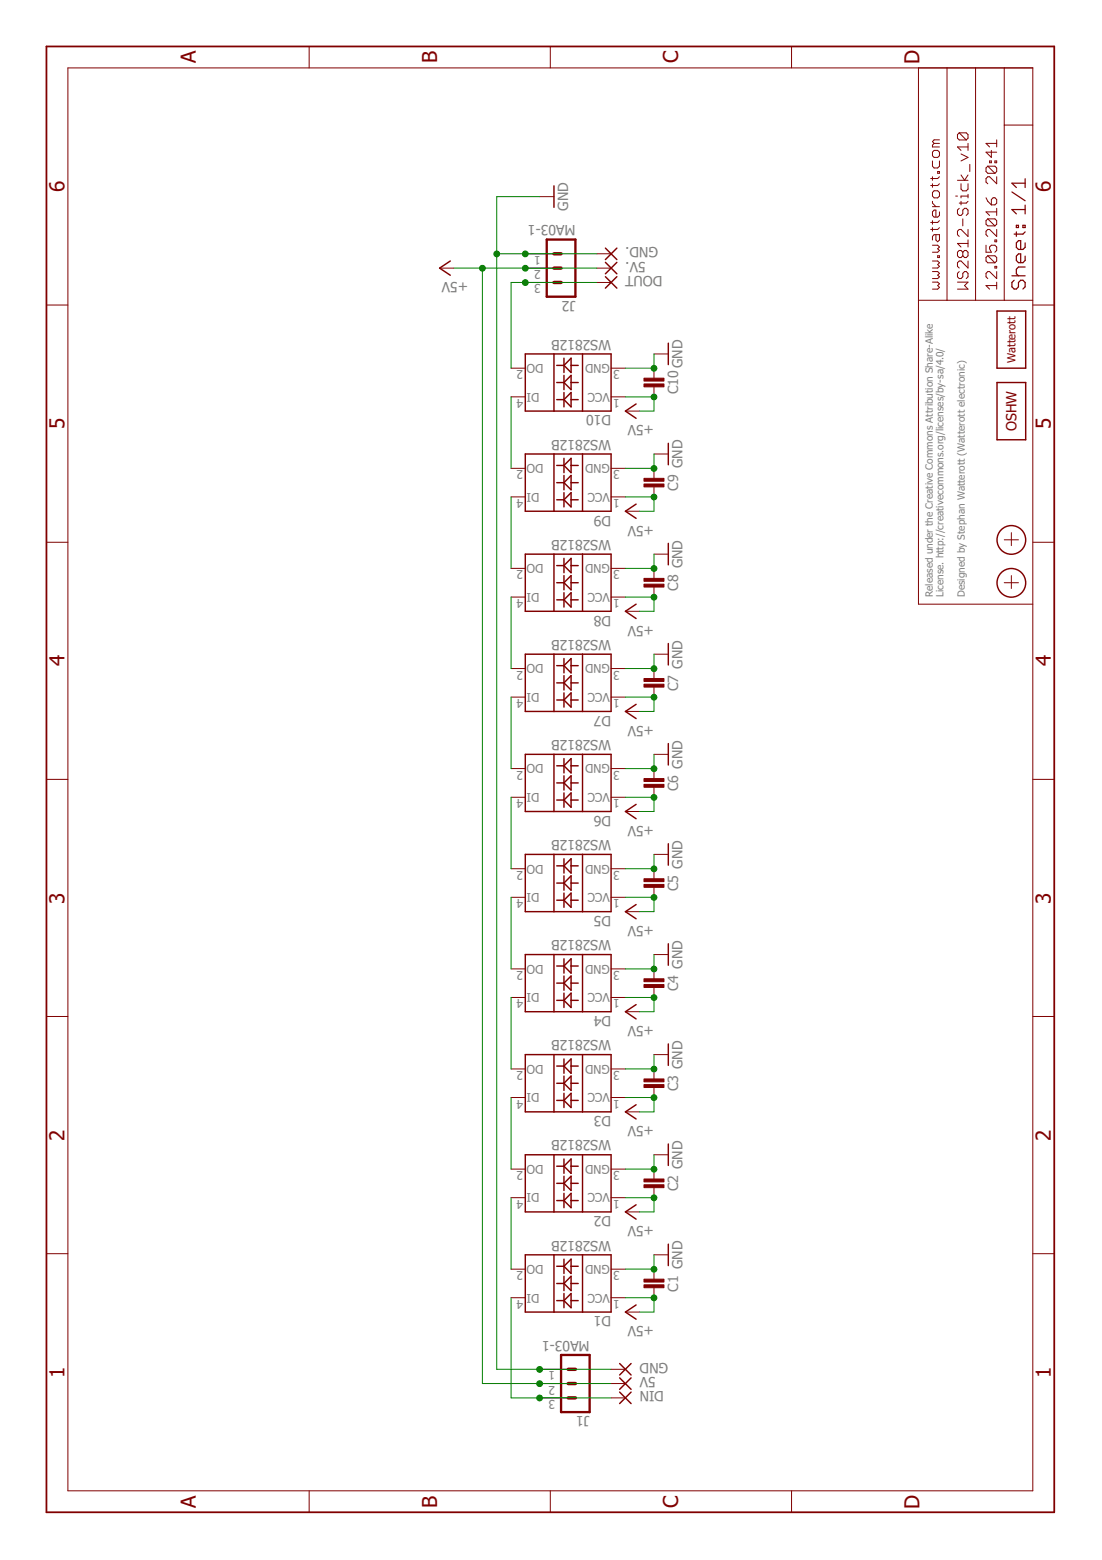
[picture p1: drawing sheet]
<?xml version="1.0" encoding="utf-8"?>
<!DOCTYPE eagle SYSTEM "eagle.dtd">
<eagle version="7.5.0">
<drawing>
<settings>
<setting alwaysvectorfont="no"/>
<setting verticaltext="up"/>
</settings>
<grid distance="0.1" unitdist="inch" unit="inch" style="lines" multiple="1" display="no" altdistance="0.01" altunitdist="inch" altunit="inch"/>
<schematic xreflabel="%F%N/%S.%C%R" xrefpart="/%S.%C%R">
<libraries>
<library name="we-symbol">
<symbols>
<symbol name="A4L-LOC">
<wire x1="256.54" y1="3.81" x2="256.54" y2="8.89" width="0.1016" layer="94"/>
<wire x1="256.54" y1="8.89" x2="256.54" y2="13.97" width="0.1016" layer="94"/>
<wire x1="256.54" y1="13.97" x2="256.54" y2="19.05" width="0.1016" layer="94"/>
<wire x1="256.54" y1="19.05" x2="256.54" y2="24.13" width="0.1016" layer="94"/>
<wire x1="161.29" y1="3.81" x2="161.29" y2="24.13" width="0.1016" layer="94"/>
<wire x1="161.29" y1="24.13" x2="215.265" y2="24.13" width="0.1016" layer="94"/>
<wire x1="215.265" y1="24.13" x2="256.54" y2="24.13" width="0.1016" layer="94"/>
<wire x1="246.38" y1="3.81" x2="246.38" y2="8.89" width="0.1016" layer="94"/>
<wire x1="246.38" y1="8.89" x2="256.54" y2="8.89" width="0.1016" layer="94"/>
<wire x1="246.38" y1="8.89" x2="215.265" y2="8.89" width="0.1016" layer="94"/>
<wire x1="215.265" y1="8.89" x2="215.265" y2="3.81" width="0.1016" layer="94"/>
<wire x1="215.265" y1="8.89" x2="215.265" y2="13.97" width="0.1016" layer="94"/>
<wire x1="215.265" y1="13.97" x2="256.54" y2="13.97" width="0.1016" layer="94"/>
<wire x1="215.265" y1="13.97" x2="215.265" y2="19.05" width="0.1016" layer="94"/>
<wire x1="215.265" y1="19.05" x2="256.54" y2="19.05" width="0.1016" layer="94"/>
<wire x1="215.265" y1="19.05" x2="215.265" y2="24.13" width="0.1016" layer="94"/>
<frame x1="0" y1="0" x2="260.35" y2="179.07" columns="6" rows="4" layer="94"/>
<text x="217.17" y="15.24" size="2.032" layer="94" font="vector">&gt;DRAWING_NAME</text>
<text x="217.17" y="10.16" size="2.032" layer="94" font="vector">&gt;LAST_DATE_TIME</text>
<text x="230.505" y="5.08" size="2.54" layer="94" font="vector">&gt;SHEET</text>
<text x="217.17" y="5.08" size="2.54" layer="94" font="vector">Sheet:</text>
<text x="217.17" y="20.32" size="2.032" layer="94" font="vector">www.watterott.com</text>
</symbol>
<symbol name="PASSER">
<wire x1="-1.016" y1="0" x2="1.27" y2="0" width="0.127" layer="94"/>
<wire x1="0" y1="1.27" x2="0" y2="-1.27" width="0.127" layer="94"/>
<circle x="0" y="0" radius="2.54" width="0.254" layer="94"/>
</symbol>
<symbol name="OSHW_LOGO">
<wire x1="5.08" y1="2.54" x2="5.08" y2="-2.54" width="0.254" layer="94"/>
<wire x1="5.08" y1="-2.54" x2="-5.08" y2="-2.54" width="0.254" layer="94"/>
<wire x1="-5.08" y1="-2.54" x2="-5.08" y2="2.54" width="0.254" layer="94"/>
<wire x1="-5.08" y1="2.54" x2="5.08" y2="2.54" width="0.254" layer="94"/>
<text x="0" y="0" size="1.778" layer="94" align="center">OSHW</text>
</symbol>
<symbol name="WE_LOGO">
<wire x1="5.08" y1="2.54" x2="5.08" y2="-2.54" width="0.254" layer="94"/>
<wire x1="5.08" y1="-2.54" x2="-5.08" y2="-2.54" width="0.254" layer="94"/>
<wire x1="-5.08" y1="-2.54" x2="-5.08" y2="2.54" width="0.254" layer="94"/>
<wire x1="-5.08" y1="2.54" x2="5.08" y2="2.54" width="0.254" layer="94"/>
<text x="0" y="0" size="1.4224" layer="94" align="center">Watterott</text>
</symbol>
</symbols>
<devicesets>
<deviceset name="FRAME-A4L" prefix="FRAME">
<gates>
<gate name="F" symbol="A4L-LOC" x="0" y="0"/>
</gates>
<devices>
<device name="">
<technologies>
<technology name=""/>
</technologies>
</device>
</devices>
</deviceset>
<deviceset name="PASSER" prefix="X">
<gates>
<gate name="X" symbol="PASSER" x="0" y="0"/>
</gates>
<devices>
<device name="-07" package="PASSER_07MM">
<technologies>
<technology name=""/>
</technologies>
</device>
</devices>
</deviceset>
<deviceset name="OSHW_LOGO" prefix="LOGO">
<gates>
<gate name="L" symbol="OSHW_LOGO" x="0" y="0"/>
</gates>
<devices>
<device name="X0100" package="OSHW_6X100">
<technologies>
<technology name=""/>
</technologies>
</device>
<device name="X0150" package="OSHW_6X150">
<technologies>
<technology name=""/>
</technologies>
</device>
<device name="X0200" package="OSHW_6X200">
<technologies>
<technology name=""/>
</technologies>
</device>
<device name="X0070" package="OSHW_6X70">
<technologies>
<technology name=""/>
</technologies>
</device>
</devices>
</deviceset>
<deviceset name="LOGO" prefix="LOGO">
<gates>
<gate name="L" symbol="WE_LOGO" x="0" y="0"/>
</gates>
<devices>
<device name="-PLACE" package="LOGO_TPLACE">
<technologies>
<technology name=""/>
</technologies>
</device>
<device name="-LAYER" package="LOGO_TOP">
<technologies>
<technology name=""/>
</technologies>
</device>
<device name="-STOP" package="LOGO_STOP">
<technologies>
<technology name=""/>
</technologies>
</device>
<device name="-S_STOP" package="SPARK_STOP">
<technologies>
<technology name=""/>
</technologies>
</device>
<device name="-S_LAYER" package="SPARK_TOP">
<technologies>
<technology name=""/>
</technologies>
</device>
<device name="-S_PLACE_M" package="SPARK_TPLACE_M">
<technologies>
<technology name=""/>
</technologies>
</device>
<device name="-S_PLACE_S" package="SPARK_TPLACE_S">
<technologies>
<technology name=""/>
</technologies>
</device>
</devices>
</deviceset>
</devicesets>
</library>
<library name="we-opto">
<symbols>
<symbol name="WS2812B">
<wire x1="7.62" y1="5.08" x2="7.62" y2="-5.08" width="0.254" layer="94"/>
<wire x1="7.62" y1="-5.08" x2="2.54" y2="-5.08" width="0.254" layer="94"/>
<wire x1="2.54" y1="-5.08" x2="-2.54" y2="-5.08" width="0.254" layer="94"/>
<wire x1="-2.54" y1="-5.08" x2="-7.62" y2="-5.08" width="0.254" layer="94"/>
<wire x1="-7.62" y1="-5.08" x2="-7.62" y2="5.08" width="0.254" layer="94"/>
<wire x1="-7.62" y1="5.08" x2="-2.54" y2="5.08" width="0.254" layer="94"/>
<wire x1="-2.54" y1="5.08" x2="2.54" y2="5.08" width="0.254" layer="94"/>
<wire x1="2.54" y1="5.08" x2="7.62" y2="5.08" width="0.254" layer="94"/>
<wire x1="-0.508" y1="1.27" x2="-0.508" y2="0" width="0.254" layer="94"/>
<wire x1="-0.508" y1="0" x2="-0.508" y2="-1.27" width="0.254" layer="94"/>
<wire x1="-0.508" y1="-1.27" x2="0.762" y2="0" width="0.254" layer="94"/>
<wire x1="0.762" y1="0" x2="-0.508" y2="1.27" width="0.254" layer="94"/>
<wire x1="0.762" y1="1.27" x2="0.762" y2="0" width="0.254" layer="94"/>
<wire x1="0.762" y1="0" x2="0.762" y2="-1.27" width="0.254" layer="94"/>
<wire x1="0.762" y1="0" x2="2.032" y2="0" width="0.254" layer="94"/>
<wire x1="-0.508" y1="0" x2="-1.778" y2="0" width="0.254" layer="94"/>
<wire x1="-0.508" y1="-1.778" x2="-0.508" y2="-3.048" width="0.254" layer="94"/>
<wire x1="-0.508" y1="-3.048" x2="-0.508" y2="-4.318" width="0.254" layer="94"/>
<wire x1="-0.508" y1="-4.318" x2="0.762" y2="-3.048" width="0.254" layer="94"/>
<wire x1="0.762" y1="-3.048" x2="-0.508" y2="-1.778" width="0.254" layer="94"/>
<wire x1="0.762" y1="-1.778" x2="0.762" y2="-3.048" width="0.254" layer="94"/>
<wire x1="0.762" y1="-3.048" x2="0.762" y2="-4.318" width="0.254" layer="94"/>
<wire x1="0.762" y1="-3.048" x2="2.032" y2="-3.048" width="0.254" layer="94"/>
<wire x1="-0.508" y1="-3.048" x2="-1.778" y2="-3.048" width="0.254" layer="94"/>
<wire x1="-0.508" y1="4.318" x2="-0.508" y2="3.048" width="0.254" layer="94"/>
<wire x1="-0.508" y1="3.048" x2="-0.508" y2="1.778" width="0.254" layer="94"/>
<wire x1="-0.508" y1="1.778" x2="0.762" y2="3.048" width="0.254" layer="94"/>
<wire x1="0.762" y1="3.048" x2="-0.508" y2="4.318" width="0.254" layer="94"/>
<wire x1="0.762" y1="4.318" x2="0.762" y2="3.048" width="0.254" layer="94"/>
<wire x1="0.762" y1="3.048" x2="0.762" y2="1.778" width="0.254" layer="94"/>
<wire x1="0.762" y1="3.048" x2="2.032" y2="3.048" width="0.254" layer="94"/>
<wire x1="-0.508" y1="3.048" x2="-1.778" y2="3.048" width="0.254" layer="94"/>
<wire x1="2.54" y1="5.08" x2="2.54" y2="-5.08" width="0.254" layer="94"/>
<wire x1="-2.54" y1="5.08" x2="-2.54" y2="-5.08" width="0.254" layer="94"/>
<pin name="DI" x="10.16" y="2.54" visible="pad" length="short" rot="R180"/>
<pin name="DO" x="10.16" y="-2.54" visible="pad" length="short" rot="R180"/>
<pin name="VCC" x="-10.16" y="2.54" visible="pad" length="short" direction="pwr"/>
<pin name="GND" x="-10.16" y="-2.54" visible="pad" length="short" direction="pwr"/>
<text x="-7.62" y="7.62" size="1.778" layer="95" align="top-left">&gt;NAME</text>
<text x="-7.62" y="-7.62" size="1.778" layer="96">&gt;VALUE</text>
<text x="-7.366" y="2.54" size="1.524" layer="95" align="center-left">VCC</text>
<text x="-7.366" y="-2.54" size="1.524" layer="95" align="center-left">GND</text>
<text x="7.366" y="-2.54" size="1.524" layer="95" align="center-right">DO</text>
<text x="7.366" y="2.54" size="1.524" layer="95" align="center-right">DI</text>
</symbol>
</symbols>
<devicesets>
<deviceset name="WS2812B" prefix="D">
<gates>
<gate name="LED" symbol="WS2812B" x="0" y="0"/>
</gates>
<devices>
<device name="" package="WS2812B">
<connects>
<connect gate="LED" pin="DI" pad="4"/>
<connect gate="LED" pin="DO" pad="2"/>
<connect gate="LED" pin="GND" pad="3"/>
<connect gate="LED" pin="VCC" pad="1"/>
</connects>
<technologies>
<technology name=""/>
</technologies>
</device>
</devices>
</deviceset>
</devicesets>
</library>
<library name="we-rcl">
<symbols>
<symbol name="CAPACITOR">
<pin name="1" x="-2.54" y="0" visible="off" length="point" direction="pas" swaplevel="1"/>
<pin name="2" x="2.54" y="0" visible="off" length="point" direction="pas" swaplevel="1" rot="R180"/>
<text x="0" y="2.54" size="1.778" layer="95" align="bottom-center">&gt;NAME</text>
<text x="0" y="-2.54" size="1.778" layer="96" align="top-center">&gt;VALUE</text>
<wire x1="-2.54" y1="0" x2="-0.762" y2="0" width="0.1524" layer="94"/>
<wire x1="2.54" y1="0" x2="0.762" y2="0" width="0.1524" layer="94"/>
<rectangle x1="-1.27" y1="-0.254" x2="2.286" y2="0.254" layer="94" rot="R90"/>
<rectangle x1="-2.286" y1="-0.254" x2="1.27" y2="0.254" layer="94" rot="R90"/>
</symbol>
</symbols>
<devicesets>
<deviceset name="CAPACITOR" prefix="C" uservalue="yes">
<gates>
<gate name="C" symbol="CAPACITOR" x="0" y="0"/>
</gates>
<devices>
<device name="-0402" package="C0402">
<connects>
<connect gate="C" pin="1" pad="1"/>
<connect gate="C" pin="2" pad="2"/>
</connects>
<technologies>
<technology name=""/>
</technologies>
</device>
<device name="-0603" package="C0603">
<connects>
<connect gate="C" pin="1" pad="1"/>
<connect gate="C" pin="2" pad="2"/>
</connects>
<technologies>
<technology name=""/>
</technologies>
</device>
<device name="-0805" package="C0805">
<connects>
<connect gate="C" pin="1" pad="1"/>
<connect gate="C" pin="2" pad="2"/>
</connects>
<technologies>
<technology name=""/>
</technologies>
</device>
<device name="-1206" package="C1206">
<connects>
<connect gate="C" pin="1" pad="1"/>
<connect gate="C" pin="2" pad="2"/>
</connects>
<technologies>
<technology name=""/>
</technologies>
</device>
<device name="-0201" package="C0201">
<connects>
<connect gate="C" pin="1" pad="1"/>
<connect gate="C" pin="2" pad="2"/>
</connects>
<technologies>
<technology name=""/>
</technologies>
</device>
<device name="-1210" package="C1210">
<connects>
<connect gate="C" pin="1" pad="1"/>
<connect gate="C" pin="2" pad="2"/>
</connects>
<technologies>
<technology name=""/>
</technologies>
</device>
<device name="-1808" package="C1808">
<connects>
<connect gate="C" pin="1" pad="1"/>
<connect gate="C" pin="2" pad="2"/>
</connects>
<technologies>
<technology name=""/>
</technologies>
</device>
<device name="-1812" package="C1812">
<connects>
<connect gate="C" pin="1" pad="1"/>
<connect gate="C" pin="2" pad="2"/>
</connects>
<technologies>
<technology name=""/>
</technologies>
</device>
<device name="-1825" package="C1825">
<connects>
<connect gate="C" pin="1" pad="1"/>
<connect gate="C" pin="2" pad="2"/>
</connects>
<technologies>
<technology name=""/>
</technologies>
</device>
</devices>
</deviceset>
</devicesets>
</library>
<library name="we-con">
<symbols>
<symbol name="MA03-1">
<wire x1="3.81" y1="-5.08" x2="-1.27" y2="-5.08" width="0.4064" layer="94"/>
<wire x1="1.27" y1="2.54" x2="2.54" y2="2.54" width="0.6096" layer="94"/>
<wire x1="1.27" y1="0" x2="2.54" y2="0" width="0.6096" layer="94"/>
<wire x1="1.27" y1="-2.54" x2="2.54" y2="-2.54" width="0.6096" layer="94"/>
<wire x1="-1.27" y1="5.08" x2="-1.27" y2="-5.08" width="0.4064" layer="94"/>
<wire x1="3.81" y1="-5.08" x2="3.81" y2="5.08" width="0.4064" layer="94"/>
<wire x1="-1.27" y1="5.08" x2="3.81" y2="5.08" width="0.4064" layer="94"/>
<text x="-1.27" y="-7.62" size="1.778" layer="96">&gt;VALUE</text>
<text x="-1.27" y="5.842" size="1.778" layer="95">&gt;NAME</text>
<pin name="1" x="7.62" y="-2.54" visible="pad" length="middle" direction="pas" swaplevel="1" rot="R180"/>
<pin name="2" x="7.62" y="0" visible="pad" length="middle" direction="pas" swaplevel="1" rot="R180"/>
<pin name="3" x="7.62" y="2.54" visible="pad" length="middle" direction="pas" swaplevel="1" rot="R180"/>
</symbol>
</symbols>
<devicesets>
<deviceset name="MA03-1" prefix="J">
<gates>
<gate name="J" symbol="MA03-1" x="0" y="0"/>
</gates>
<devices>
<device name="" package="MA03-1">
<connects>
<connect gate="J" pin="1" pad="1"/>
<connect gate="J" pin="2" pad="2"/>
<connect gate="J" pin="3" pad="3"/>
</connects>
<technologies>
<technology name=""/>
</technologies>
</device>
</devices>
</deviceset>
</devicesets>
</library>
<library name="supply1">
<symbols>
<symbol name="GND">
<wire x1="-1.905" y1="0" x2="1.905" y2="0" width="0.254" layer="94"/>
<text x="-2.54" y="-2.54" size="1.778" layer="96">&gt;VALUE</text>
<pin name="GND" x="0" y="2.54" visible="off" length="short" direction="sup" rot="R270"/>
</symbol>
<symbol name="+5V">
<wire x1="1.27" y1="-1.905" x2="0" y2="0" width="0.254" layer="94"/>
<wire x1="0" y1="0" x2="-1.27" y2="-1.905" width="0.254" layer="94"/>
<text x="-2.54" y="-5.08" size="1.778" layer="96" rot="R90">&gt;VALUE</text>
<pin name="+5V" x="0" y="-2.54" visible="off" length="short" direction="sup" rot="R90"/>
</symbol>
</symbols>
<devicesets>
<deviceset name="GND" prefix="GND">
<gates>
<gate name="1" symbol="GND" x="0" y="0"/>
</gates>
<devices>
<device name="">
<technologies>
<technology name=""/>
</technologies>
</device>
</devices>
</deviceset>
<deviceset name="+5V" prefix="P+">
<gates>
<gate name="1" symbol="+5V" x="0" y="0"/>
</gates>
<devices>
<device name="">
<technologies>
<technology name=""/>
</technologies>
</device>
</devices>
</deviceset>
</devicesets>
</library>
<library name="wirepad">
<symbols>
<symbol name="PAD">
<wire x1="-1.016" y1="1.016" x2="1.016" y2="-1.016" width="0.254" layer="94"/>
<wire x1="-1.016" y1="-1.016" x2="1.016" y2="1.016" width="0.254" layer="94"/>
<text x="-1.143" y="1.8542" size="1.778" layer="95">&gt;NAME</text>
<text x="-1.143" y="-3.302" size="1.778" layer="96">&gt;VALUE</text>
<pin name="P" x="2.54" y="0" visible="off" length="short" direction="pas" rot="R180"/>
</symbol>
</symbols>
<devicesets>
<deviceset name="SMD2" prefix="PAD" uservalue="yes">
<gates>
<gate name="1" symbol="PAD" x="0" y="0"/>
</gates>
<devices>
<device name="" package="SMD1,27-2,54">
<connects>
<connect gate="1" pin="P" pad="1"/>
</connects>
<technologies>
<technology name=""/>
</technologies>
</device>
</devices>
</deviceset>
</devicesets>
</library>
</libraries>
<attributes>
</attributes>
<variantdefs>
</variantdefs>
<classes>
<class number="0" name="default" width="0" drill="0">
</class>
</classes>
<parts>
<part name="FRAME1" library="we-symbol" deviceset="FRAME-A4L" device=""/>
<part name="D1" library="we-opto" deviceset="WS2812B" device=""/>
<part name="C1" library="we-rcl" deviceset="CAPACITOR" device="-0402"/>
<part name="J1" library="we-con" deviceset="MA03-1" device=""/>
<part name="J2" library="we-con" deviceset="MA03-1" device=""/>
<part name="GND2" library="supply1" deviceset="GND" device=""/>
<part name="P+3" library="supply1" deviceset="+5V" device=""/>
<part name="X1" library="we-symbol" deviceset="PASSER" device="-07"/>
<part name="X2" library="we-symbol" deviceset="PASSER" device="-07"/>
<part name="LOGO1" library="we-symbol" deviceset="OSHW_LOGO" device="X0070"/>
<part name="D2" library="we-opto" deviceset="WS2812B" device=""/>
<part name="C2" library="we-rcl" deviceset="CAPACITOR" device="-0402"/>
<part name="D3" library="we-opto" deviceset="WS2812B" device=""/>
<part name="C3" library="we-rcl" deviceset="CAPACITOR" device="-0402"/>
<part name="D4" library="we-opto" deviceset="WS2812B" device=""/>
<part name="C4" library="we-rcl" deviceset="CAPACITOR" device="-0402"/>
<part name="D5" library="we-opto" deviceset="WS2812B" device=""/>
<part name="C5" library="we-rcl" deviceset="CAPACITOR" device="-0402"/>
<part name="D6" library="we-opto" deviceset="WS2812B" device=""/>
<part name="C6" library="we-rcl" deviceset="CAPACITOR" device="-0402"/>
<part name="D7" library="we-opto" deviceset="WS2812B" device=""/>
<part name="C7" library="we-rcl" deviceset="CAPACITOR" device="-0402"/>
<part name="D8" library="we-opto" deviceset="WS2812B" device=""/>
<part name="C8" library="we-rcl" deviceset="CAPACITOR" device="-0402"/>
<part name="D9" library="we-opto" deviceset="WS2812B" device=""/>
<part name="C9" library="we-rcl" deviceset="CAPACITOR" device="-0402"/>
<part name="D10" library="we-opto" deviceset="WS2812B" device=""/>
<part name="C10" library="we-rcl" deviceset="CAPACITOR" device="-0402"/>
<part name="GND1" library="supply1" deviceset="GND" device=""/>
<part name="GND3" library="supply1" deviceset="GND" device=""/>
<part name="GND4" library="supply1" deviceset="GND" device=""/>
<part name="GND5" library="supply1" deviceset="GND" device=""/>
<part name="GND6" library="supply1" deviceset="GND" device=""/>
<part name="GND7" library="supply1" deviceset="GND" device=""/>
<part name="GND8" library="supply1" deviceset="GND" device=""/>
<part name="GND9" library="supply1" deviceset="GND" device=""/>
<part name="GND10" library="supply1" deviceset="GND" device=""/>
<part name="GND11" library="supply1" deviceset="GND" device=""/>
<part name="P+1" library="supply1" deviceset="+5V" device=""/>
<part name="P+2" library="supply1" deviceset="+5V" device=""/>
<part name="P+4" library="supply1" deviceset="+5V" device=""/>
<part name="P+5" library="supply1" deviceset="+5V" device=""/>
<part name="P+6" library="supply1" deviceset="+5V" device=""/>
<part name="P+7" library="supply1" deviceset="+5V" device=""/>
<part name="P+8" library="supply1" deviceset="+5V" device=""/>
<part name="P+9" library="supply1" deviceset="+5V" device=""/>
<part name="P+10" library="supply1" deviceset="+5V" device=""/>
<part name="P+11" library="supply1" deviceset="+5V" device=""/>
<part name="LOGO2" library="we-symbol" deviceset="LOGO" device="-PLACE"/>
<part name="DOUT" library="wirepad" deviceset="SMD2" device=""/>
<part name="5V." library="wirepad" deviceset="SMD2" device=""/>
<part name="GND." library="wirepad" deviceset="SMD2" device=""/>
<part name="DIN" library="wirepad" deviceset="SMD2" device=""/>
<part name="5V" library="wirepad" deviceset="SMD2" device=""/>
<part name="GND" library="wirepad" deviceset="SMD2" device=""/>
</parts>
<sheets>
<sheet>
<plain>
<text x="162.56" y="22.86" size="1.27" layer="95" align="top-left">Released under the Creative Commons Attribution Share-Alike 
License. http://creativecommons.org/licenses/by-sa/4.0/

Designed by Stephan Watterott (Watterott electronic)</text>
</plain>
<instances>
<instance part="FRAME1" gate="F" x="0" y="0"/>
<instance part="D1" gate="LED" x="40.64" y="86.36" rot="R90"/>
<instance part="C1" gate="C" x="40.64" y="71.12" rot="R180"/>
<instance part="J1" gate="J" x="22.86" y="83.82" rot="R90"/>
<instance part="J2" gate="J" x="220.98" y="86.36" rot="R90"/>
<instance part="GND2" gate="1" x="233.68" y="88.9"/>
<instance part="P+3" gate="1" x="220.98" y="109.22"/>
<instance part="X1" gate="X" x="165.1" y="7.62"/>
<instance part="X2" gate="X" x="172.72" y="7.62"/>
<instance part="LOGO1" gate="L" x="195.58" y="7.62"/>
<instance part="D2" gate="LED" x="58.42" y="86.36" rot="R90"/>
<instance part="C2" gate="C" x="58.42" y="71.12" rot="R180"/>
<instance part="D3" gate="LED" x="76.2" y="86.36" rot="R90"/>
<instance part="C3" gate="C" x="76.2" y="71.12" rot="R180"/>
<instance part="D4" gate="LED" x="93.98" y="86.36" rot="R90"/>
<instance part="C4" gate="C" x="93.98" y="71.12" rot="R180"/>
<instance part="D5" gate="LED" x="111.76" y="86.36" rot="R90"/>
<instance part="C5" gate="C" x="111.76" y="71.12" rot="R180"/>
<instance part="D6" gate="LED" x="129.54" y="86.36" rot="R90"/>
<instance part="C6" gate="C" x="129.54" y="71.12" rot="R180"/>
<instance part="D7" gate="LED" x="147.32" y="86.36" rot="R90"/>
<instance part="C7" gate="C" x="147.32" y="71.12" rot="R180"/>
<instance part="D8" gate="LED" x="165.1" y="86.36" rot="R90"/>
<instance part="C8" gate="C" x="165.1" y="71.12" rot="R180"/>
<instance part="D9" gate="LED" x="182.88" y="86.36" rot="R90"/>
<instance part="C9" gate="C" x="182.88" y="71.12" rot="R180"/>
<instance part="D10" gate="LED" x="200.66" y="86.36" rot="R90"/>
<instance part="C10" gate="C" x="200.66" y="71.12" rot="R180"/>
<instance part="GND1" gate="1" x="205.74" y="68.58"/>
<instance part="GND3" gate="1" x="187.96" y="68.58"/>
<instance part="GND4" gate="1" x="170.18" y="68.58"/>
<instance part="GND5" gate="1" x="152.4" y="68.58"/>
<instance part="GND6" gate="1" x="134.62" y="68.58"/>
<instance part="GND7" gate="1" x="116.84" y="68.58"/>
<instance part="GND8" gate="1" x="99.06" y="68.58"/>
<instance part="GND9" gate="1" x="81.28" y="68.58"/>
<instance part="GND10" gate="1" x="63.5" y="68.58"/>
<instance part="GND11" gate="1" x="45.72" y="68.58"/>
<instance part="P+1" gate="1" x="35.56" y="76.2"/>
<instance part="P+2" gate="1" x="53.34" y="76.2"/>
<instance part="P+4" gate="1" x="71.12" y="76.2"/>
<instance part="P+5" gate="1" x="88.9" y="76.2"/>
<instance part="P+6" gate="1" x="106.68" y="76.2"/>
<instance part="P+7" gate="1" x="124.46" y="76.2"/>
<instance part="P+8" gate="1" x="142.24" y="76.2"/>
<instance part="P+9" gate="1" x="160.02" y="76.2"/>
<instance part="P+10" gate="1" x="177.8" y="76.2"/>
<instance part="P+11" gate="1" x="195.58" y="76.2"/>
<instance part="LOGO2" gate="L" x="208.28" y="7.62"/>
<instance part="DOUT" gate="1" x="218.44" y="78.74" smashed="yes" rot="R90">
<attribute name="NAME" x="217.805" y="76.2" size="1.778" layer="95" rot="R270"/>
<attribute name="VALUE" x="221.742" y="77.597" size="1.778" layer="96" rot="R90"/>
</instance>
<instance part="5V." gate="1" x="220.98" y="78.74" smashed="yes" rot="R90">
<attribute name="NAME" x="220.345" y="76.2" size="1.778" layer="95" rot="R270"/>
<attribute name="VALUE" x="224.282" y="77.597" size="1.778" layer="96" rot="R90"/>
</instance>
<instance part="GND." gate="1" x="223.52" y="78.74" smashed="yes" rot="R90">
<attribute name="NAME" x="222.885" y="76.2" size="1.778" layer="95" rot="R270"/>
<attribute name="VALUE" x="226.822" y="77.597" size="1.778" layer="96" rot="R90"/>
</instance>
<instance part="DIN" gate="1" x="20.32" y="76.2" smashed="yes" rot="R90">
<attribute name="NAME" x="19.685" y="73.66" size="1.778" layer="95" rot="R270"/>
<attribute name="VALUE" x="23.622" y="75.057" size="1.778" layer="96" rot="R90"/>
</instance>
<instance part="5V" gate="1" x="22.86" y="76.2" smashed="yes" rot="R90">
<attribute name="NAME" x="22.225" y="73.66" size="1.778" layer="95" rot="R270"/>
<attribute name="VALUE" x="26.162" y="75.057" size="1.778" layer="96" rot="R90"/>
</instance>
<instance part="GND" gate="1" x="25.4" y="76.2" smashed="yes" rot="R90">
<attribute name="NAME" x="24.765" y="73.66" size="1.778" layer="95" rot="R270"/>
<attribute name="VALUE" x="28.702" y="75.057" size="1.778" layer="96" rot="R90"/>
</instance>
</instances>
<busses>
</busses>
<nets>
<net name="N$1" class="0">
<segment>
<pinref part="D1" gate="LED" pin="DI"/>
<pinref part="J1" gate="J" pin="3"/>
<wire x1="38.1" y1="96.52" x2="20.32" y2="96.52" width="0.1524" layer="91"/>
<wire x1="20.32" y1="96.52" x2="20.32" y2="91.44" width="0.1524" layer="91"/>
<pinref part="DIN" gate="1" pin="P"/>
<wire x1="20.32" y1="78.74" x2="20.32" y2="91.44" width="0.1524" layer="91"/>
<junction x="20.32" y="91.44"/>
</segment>
</net>
<net name="N$24" class="0">
<segment>
<pinref part="D1" gate="LED" pin="DO"/>
<pinref part="D2" gate="LED" pin="DI"/>
<wire x1="43.18" y1="96.52" x2="55.88" y2="96.52" width="0.1524" layer="91"/>
</segment>
</net>
<net name="N$25" class="0">
<segment>
<pinref part="D2" gate="LED" pin="DO"/>
<pinref part="D3" gate="LED" pin="DI"/>
<wire x1="60.96" y1="96.52" x2="73.66" y2="96.52" width="0.1524" layer="91"/>
</segment>
</net>
<net name="N$26" class="0">
<segment>
<pinref part="D3" gate="LED" pin="DO"/>
<pinref part="D4" gate="LED" pin="DI"/>
<wire x1="78.74" y1="96.52" x2="91.44" y2="96.52" width="0.1524" layer="91"/>
</segment>
</net>
<net name="N$27" class="0">
<segment>
<pinref part="D4" gate="LED" pin="DO"/>
<pinref part="D5" gate="LED" pin="DI"/>
<wire x1="96.52" y1="96.52" x2="109.22" y2="96.52" width="0.1524" layer="91"/>
</segment>
</net>
<net name="N$28" class="0">
<segment>
<pinref part="D5" gate="LED" pin="DO"/>
<pinref part="D6" gate="LED" pin="DI"/>
<wire x1="114.3" y1="96.52" x2="127" y2="96.52" width="0.1524" layer="91"/>
</segment>
</net>
<net name="N$29" class="0">
<segment>
<pinref part="D6" gate="LED" pin="DO"/>
<pinref part="D7" gate="LED" pin="DI"/>
<wire x1="132.08" y1="96.52" x2="144.78" y2="96.52" width="0.1524" layer="91"/>
</segment>
</net>
<net name="N$30" class="0">
<segment>
<pinref part="D7" gate="LED" pin="DO"/>
<pinref part="D8" gate="LED" pin="DI"/>
<wire x1="149.86" y1="96.52" x2="162.56" y2="96.52" width="0.1524" layer="91"/>
</segment>
</net>
<net name="N$31" class="0">
<segment>
<pinref part="D8" gate="LED" pin="DO"/>
<pinref part="D9" gate="LED" pin="DI"/>
<wire x1="167.64" y1="96.52" x2="180.34" y2="96.52" width="0.1524" layer="91"/>
</segment>
</net>
<net name="N$32" class="0">
<segment>
<pinref part="D9" gate="LED" pin="DO"/>
<pinref part="D10" gate="LED" pin="DI"/>
<wire x1="185.42" y1="96.52" x2="198.12" y2="96.52" width="0.1524" layer="91"/>
</segment>
</net>
<net name="N$33" class="0">
<segment>
<pinref part="D10" gate="LED" pin="DO"/>
<pinref part="J2" gate="J" pin="3"/>
<wire x1="203.2" y1="96.52" x2="218.44" y2="96.52" width="0.1524" layer="91"/>
<wire x1="218.44" y1="96.52" x2="218.44" y2="93.98" width="0.1524" layer="91"/>
<pinref part="DOUT" gate="1" pin="P"/>
<wire x1="218.44" y1="81.28" x2="218.44" y2="93.98" width="0.1524" layer="91"/>
<junction x="218.44" y="93.98"/>
</segment>
</net>
<net name="GND" class="0">
<segment>
<pinref part="J2" gate="J" pin="1"/>
<wire x1="223.52" y1="93.98" x2="223.52" y2="99.06" width="0.1524" layer="91"/>
<pinref part="J1" gate="J" pin="1"/>
<wire x1="223.52" y1="99.06" x2="25.4" y2="99.06" width="0.1524" layer="91"/>
<wire x1="25.4" y1="99.06" x2="25.4" y2="91.44" width="0.1524" layer="91"/>
<pinref part="GND2" gate="1" pin="GND"/>
<wire x1="223.52" y1="99.06" x2="233.68" y2="99.06" width="0.1524" layer="91"/>
<wire x1="233.68" y1="99.06" x2="233.68" y2="91.44" width="0.1524" layer="91"/>
<junction x="223.52" y="99.06"/>
<pinref part="GND" gate="1" pin="P"/>
<wire x1="25.4" y1="78.74" x2="25.4" y2="91.44" width="0.1524" layer="91"/>
<junction x="25.4" y="91.44"/>
<pinref part="GND." gate="1" pin="P"/>
<wire x1="223.52" y1="81.28" x2="223.52" y2="93.98" width="0.1524" layer="91"/>
<junction x="223.52" y="93.98"/>
</segment>
<segment>
<pinref part="C1" gate="C" pin="1"/>
<pinref part="D1" gate="LED" pin="GND"/>
<wire x1="43.18" y1="76.2" x2="43.18" y2="71.12" width="0.1524" layer="91"/>
<pinref part="GND11" gate="1" pin="GND"/>
<wire x1="43.18" y1="71.12" x2="45.72" y2="71.12" width="0.1524" layer="91"/>
<junction x="43.18" y="71.12"/>
</segment>
<segment>
<pinref part="C2" gate="C" pin="1"/>
<pinref part="D2" gate="LED" pin="GND"/>
<wire x1="60.96" y1="76.2" x2="60.96" y2="71.12" width="0.1524" layer="91"/>
<pinref part="GND10" gate="1" pin="GND"/>
<wire x1="63.5" y1="71.12" x2="60.96" y2="71.12" width="0.1524" layer="91"/>
<junction x="60.96" y="71.12"/>
</segment>
<segment>
<pinref part="C3" gate="C" pin="1"/>
<pinref part="D3" gate="LED" pin="GND"/>
<wire x1="78.74" y1="76.2" x2="78.74" y2="71.12" width="0.1524" layer="91"/>
<pinref part="GND9" gate="1" pin="GND"/>
<wire x1="81.28" y1="71.12" x2="78.74" y2="71.12" width="0.1524" layer="91"/>
<junction x="78.74" y="71.12"/>
</segment>
<segment>
<pinref part="C4" gate="C" pin="1"/>
<pinref part="D4" gate="LED" pin="GND"/>
<wire x1="96.52" y1="76.2" x2="96.52" y2="71.12" width="0.1524" layer="91"/>
<pinref part="GND8" gate="1" pin="GND"/>
<wire x1="99.06" y1="71.12" x2="96.52" y2="71.12" width="0.1524" layer="91"/>
<junction x="96.52" y="71.12"/>
</segment>
<segment>
<pinref part="C5" gate="C" pin="1"/>
<pinref part="D5" gate="LED" pin="GND"/>
<wire x1="114.3" y1="76.2" x2="114.3" y2="71.12" width="0.1524" layer="91"/>
<pinref part="GND7" gate="1" pin="GND"/>
<wire x1="116.84" y1="71.12" x2="114.3" y2="71.12" width="0.1524" layer="91"/>
<junction x="114.3" y="71.12"/>
</segment>
<segment>
<pinref part="C6" gate="C" pin="1"/>
<pinref part="D6" gate="LED" pin="GND"/>
<wire x1="132.08" y1="76.2" x2="132.08" y2="71.12" width="0.1524" layer="91"/>
<pinref part="GND6" gate="1" pin="GND"/>
<wire x1="134.62" y1="71.12" x2="132.08" y2="71.12" width="0.1524" layer="91"/>
<junction x="132.08" y="71.12"/>
</segment>
<segment>
<pinref part="C7" gate="C" pin="1"/>
<pinref part="D7" gate="LED" pin="GND"/>
<wire x1="149.86" y1="76.2" x2="149.86" y2="71.12" width="0.1524" layer="91"/>
<pinref part="GND5" gate="1" pin="GND"/>
<wire x1="152.4" y1="71.12" x2="149.86" y2="71.12" width="0.1524" layer="91"/>
<junction x="149.86" y="71.12"/>
</segment>
<segment>
<pinref part="C8" gate="C" pin="1"/>
<pinref part="D8" gate="LED" pin="GND"/>
<wire x1="167.64" y1="76.2" x2="167.64" y2="71.12" width="0.1524" layer="91"/>
<pinref part="GND4" gate="1" pin="GND"/>
<wire x1="170.18" y1="71.12" x2="167.64" y2="71.12" width="0.1524" layer="91"/>
<junction x="167.64" y="71.12"/>
</segment>
<segment>
<pinref part="C9" gate="C" pin="1"/>
<pinref part="D9" gate="LED" pin="GND"/>
<wire x1="185.42" y1="76.2" x2="185.42" y2="71.12" width="0.1524" layer="91"/>
<pinref part="GND3" gate="1" pin="GND"/>
<wire x1="187.96" y1="71.12" x2="185.42" y2="71.12" width="0.1524" layer="91"/>
<junction x="185.42" y="71.12"/>
</segment>
<segment>
<pinref part="C10" gate="C" pin="1"/>
<pinref part="D10" gate="LED" pin="GND"/>
<wire x1="203.2" y1="76.2" x2="203.2" y2="71.12" width="0.1524" layer="91"/>
<pinref part="GND1" gate="1" pin="GND"/>
<wire x1="205.74" y1="71.12" x2="203.2" y2="71.12" width="0.1524" layer="91"/>
<junction x="203.2" y="71.12"/>
</segment>
</net>
<net name="+5V" class="0">
<segment>
<pinref part="J2" gate="J" pin="2"/>
<wire x1="220.98" y1="93.98" x2="220.98" y2="101.6" width="0.1524" layer="91"/>
<pinref part="J1" gate="J" pin="2"/>
<wire x1="220.98" y1="101.6" x2="22.86" y2="101.6" width="0.1524" layer="91"/>
<wire x1="22.86" y1="101.6" x2="22.86" y2="91.44" width="0.1524" layer="91"/>
<pinref part="P+3" gate="1" pin="+5V"/>
<wire x1="220.98" y1="101.6" x2="220.98" y2="106.68" width="0.1524" layer="91"/>
<junction x="220.98" y="101.6"/>
<pinref part="5V" gate="1" pin="P"/>
<wire x1="22.86" y1="78.74" x2="22.86" y2="91.44" width="0.1524" layer="91"/>
<junction x="22.86" y="91.44"/>
<pinref part="5V." gate="1" pin="P"/>
<wire x1="220.98" y1="81.28" x2="220.98" y2="93.98" width="0.1524" layer="91"/>
<junction x="220.98" y="93.98"/>
</segment>
<segment>
<pinref part="D1" gate="LED" pin="VCC"/>
<pinref part="C1" gate="C" pin="2"/>
<wire x1="38.1" y1="76.2" x2="38.1" y2="71.12" width="0.1524" layer="91"/>
<pinref part="P+1" gate="1" pin="+5V"/>
<wire x1="38.1" y1="71.12" x2="35.56" y2="71.12" width="0.1524" layer="91"/>
<wire x1="35.56" y1="71.12" x2="35.56" y2="73.66" width="0.1524" layer="91"/>
<junction x="38.1" y="71.12"/>
</segment>
<segment>
<pinref part="D2" gate="LED" pin="VCC"/>
<pinref part="C2" gate="C" pin="2"/>
<wire x1="55.88" y1="76.2" x2="55.88" y2="71.12" width="0.1524" layer="91"/>
<pinref part="P+2" gate="1" pin="+5V"/>
<wire x1="55.88" y1="71.12" x2="53.34" y2="71.12" width="0.1524" layer="91"/>
<wire x1="53.34" y1="71.12" x2="53.34" y2="73.66" width="0.1524" layer="91"/>
<junction x="55.88" y="71.12"/>
</segment>
<segment>
<pinref part="D3" gate="LED" pin="VCC"/>
<pinref part="C3" gate="C" pin="2"/>
<wire x1="73.66" y1="76.2" x2="73.66" y2="71.12" width="0.1524" layer="91"/>
<pinref part="P+4" gate="1" pin="+5V"/>
<wire x1="73.66" y1="71.12" x2="71.12" y2="71.12" width="0.1524" layer="91"/>
<wire x1="71.12" y1="71.12" x2="71.12" y2="73.66" width="0.1524" layer="91"/>
<junction x="73.66" y="71.12"/>
</segment>
<segment>
<pinref part="D4" gate="LED" pin="VCC"/>
<pinref part="C4" gate="C" pin="2"/>
<wire x1="91.44" y1="76.2" x2="91.44" y2="71.12" width="0.1524" layer="91"/>
<pinref part="P+5" gate="1" pin="+5V"/>
<wire x1="91.44" y1="71.12" x2="88.9" y2="71.12" width="0.1524" layer="91"/>
<wire x1="88.9" y1="71.12" x2="88.9" y2="73.66" width="0.1524" layer="91"/>
<junction x="91.44" y="71.12"/>
</segment>
<segment>
<pinref part="D5" gate="LED" pin="VCC"/>
<pinref part="C5" gate="C" pin="2"/>
<wire x1="109.22" y1="76.2" x2="109.22" y2="71.12" width="0.1524" layer="91"/>
<pinref part="P+6" gate="1" pin="+5V"/>
<wire x1="109.22" y1="71.12" x2="106.68" y2="71.12" width="0.1524" layer="91"/>
<wire x1="106.68" y1="71.12" x2="106.68" y2="73.66" width="0.1524" layer="91"/>
<junction x="109.22" y="71.12"/>
</segment>
<segment>
<pinref part="D6" gate="LED" pin="VCC"/>
<pinref part="C6" gate="C" pin="2"/>
<wire x1="127" y1="76.2" x2="127" y2="71.12" width="0.1524" layer="91"/>
<pinref part="P+7" gate="1" pin="+5V"/>
<wire x1="127" y1="71.12" x2="124.46" y2="71.12" width="0.1524" layer="91"/>
<wire x1="124.46" y1="71.12" x2="124.46" y2="73.66" width="0.1524" layer="91"/>
<junction x="127" y="71.12"/>
</segment>
<segment>
<pinref part="D7" gate="LED" pin="VCC"/>
<pinref part="C7" gate="C" pin="2"/>
<wire x1="144.78" y1="76.2" x2="144.78" y2="71.12" width="0.1524" layer="91"/>
<pinref part="P+8" gate="1" pin="+5V"/>
<wire x1="144.78" y1="71.12" x2="142.24" y2="71.12" width="0.1524" layer="91"/>
<wire x1="142.24" y1="71.12" x2="142.24" y2="73.66" width="0.1524" layer="91"/>
<junction x="144.78" y="71.12"/>
</segment>
<segment>
<pinref part="D8" gate="LED" pin="VCC"/>
<pinref part="C8" gate="C" pin="2"/>
<wire x1="162.56" y1="76.2" x2="162.56" y2="71.12" width="0.1524" layer="91"/>
<pinref part="P+9" gate="1" pin="+5V"/>
<wire x1="162.56" y1="71.12" x2="160.02" y2="71.12" width="0.1524" layer="91"/>
<wire x1="160.02" y1="71.12" x2="160.02" y2="73.66" width="0.1524" layer="91"/>
<junction x="162.56" y="71.12"/>
</segment>
<segment>
<pinref part="D9" gate="LED" pin="VCC"/>
<pinref part="C9" gate="C" pin="2"/>
<wire x1="180.34" y1="76.2" x2="180.34" y2="71.12" width="0.1524" layer="91"/>
<pinref part="P+10" gate="1" pin="+5V"/>
<wire x1="180.34" y1="71.12" x2="177.8" y2="71.12" width="0.1524" layer="91"/>
<wire x1="177.8" y1="71.12" x2="177.8" y2="73.66" width="0.1524" layer="91"/>
<junction x="180.34" y="71.12"/>
</segment>
<segment>
<pinref part="D10" gate="LED" pin="VCC"/>
<pinref part="C10" gate="C" pin="2"/>
<wire x1="198.12" y1="76.2" x2="198.12" y2="71.12" width="0.1524" layer="91"/>
<pinref part="P+11" gate="1" pin="+5V"/>
<wire x1="198.12" y1="71.12" x2="195.58" y2="71.12" width="0.1524" layer="91"/>
<wire x1="195.58" y1="71.12" x2="195.58" y2="73.66" width="0.1524" layer="91"/>
<junction x="198.12" y="71.12"/>
</segment>
</net>
</nets>
</sheet>
</sheets>
</schematic>
</drawing>
<compatibility>
<note version="6.3" minversion="6.2.2" severity="warning">
Since Version 6.2.2 text objects can contain more than one line,
which will not be processed correctly with this version.
</note>
</compatibility>
</eagle>
